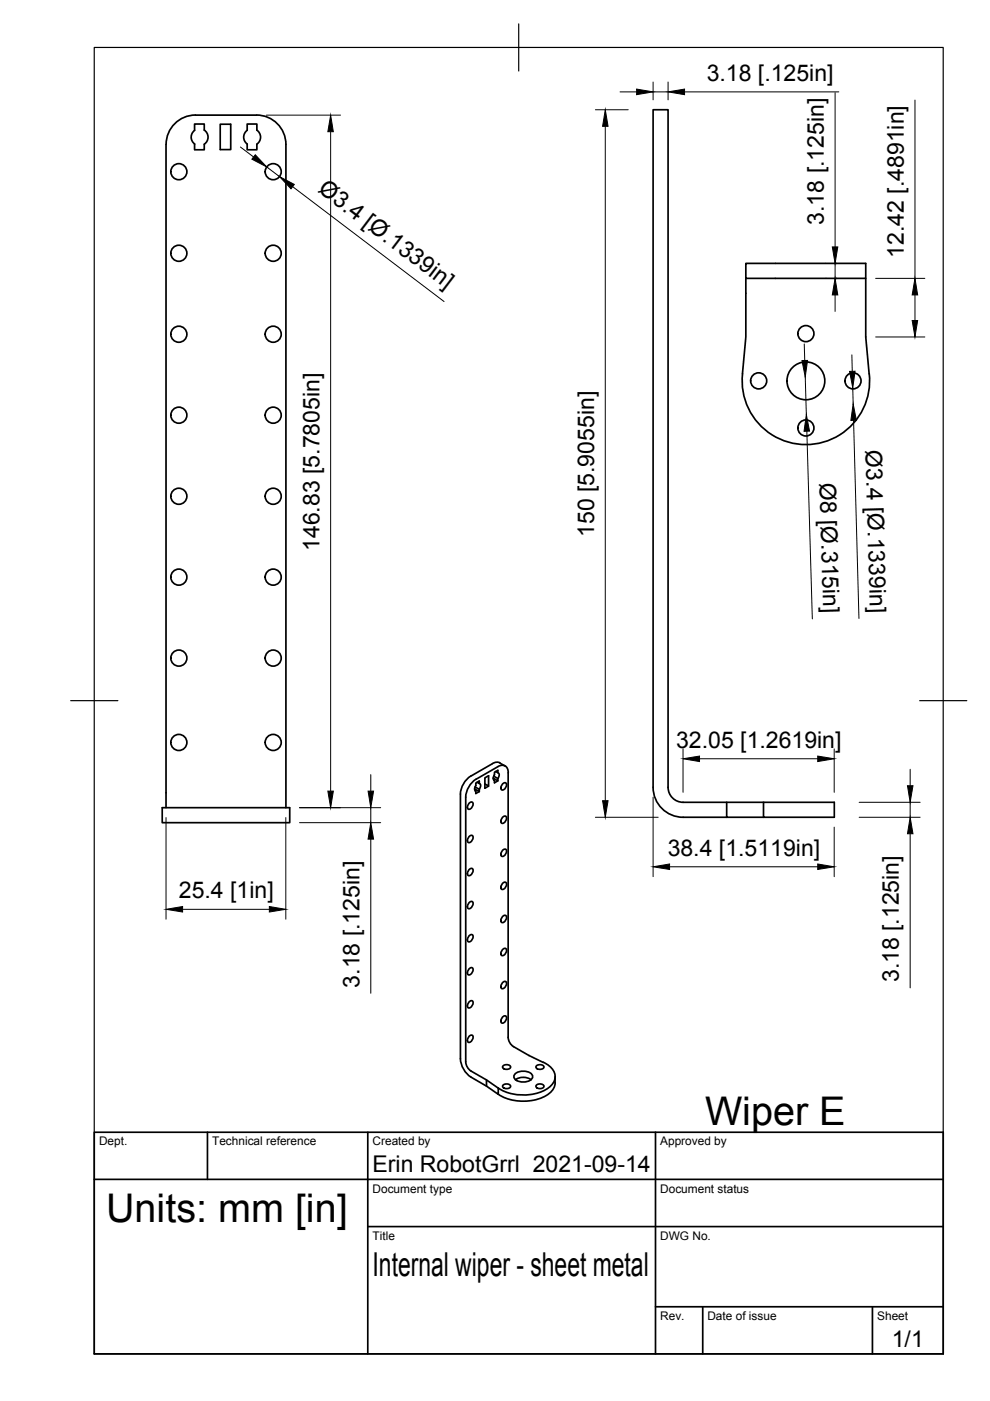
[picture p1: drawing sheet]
<svg xmlns="http://www.w3.org/2000/svg" width="210mm" height="297mm" viewBox="0 0 210 297" stroke-linecap="round" stroke-linejoin="round" font-family="sans-serif">
<!-- layer: Visible -->
<g fill="none" stroke="#000" stroke-width=".36">
<path d="M41.3 27.6a1.79 1.79 0 0 0 0 2.9M41.4 24.4h13M41.5 24.4a6.2 6.2 0 0 0-6.3 6.2v140.6M43.3 27.6v-1.3h-2v1.3M43.3 27.6a1.79 1.79 0 0 1 0 3v1.2h-2v-1.2M46.7 26.3h2.2v5.4h-2.2zM54.4 24.4a6.2 6.2 0 0 1 6.2 6.2v140.6M54.5 27.6v-1.3h-2.1v1.3a1.81 1.81 0 0 0 0 2.9v1.3h2.1v-1.2a1.8 1.8 0 0 0-.1-3M158.1 55.8h25.5v3.2h-25.5zM158.1 59v2.7a109.9 109.9 0 0 1-.7 18.8 13.5 13.5 0 0 0 14.1 13.7 13.5 13.5 0 0 0 12.8-14.9l-.7-7.9v-12.4M34.4 171.2h27v3.2h-27zM99.5 177.4l.6-.3a.99 .99 0 0 1-.8 1.5 .86 .86 0 0 1 .2-1.2z"/>
<path d="M99.5 170.3l.6-.2a.99 .99 0 0 1-.8 1.5 .86 .86 0 0 1 .2-1.3zM99.8 164.5a4.9 4.9 0 0 0-2.2 3.9v56.1a5 5 0 0 0 2.3 3.9M100.6 167.3l1 .5v-.4M100.7 167.7l.2 .1v.4l.7-.4M100.7 166.8l.9 .6M100.9 166.5l-.3 .8 .3 .4M100.9 165.2l4.6-2.7a1.35 1.35 0 0 1 1.6-.1 1.35 1.35 0 0 1 .7 1.4l-.1 56.1M100.9 165.2a4.9 4.9 0 0 0-2.2 3.8v56.1a2.52 2.52 0 0 0 1.2 2l3.2 1.9 2.5 1.7M101.2 165.9l.4 .2v-.5l-.7 .4v.5M101.6 166.1a.77 .77 0 0 1 0 1.2M102.8 166.2l.8 .5v-2.2l-.8 .4v2.2l.8-.4M104.4 161.9l-4.6 2.7"/>
<path d="M104.7 164.6l.9 .5v.5l-1-.6M104.7 165.4l.1 .1v.5l.8-.4M105.1 163.6l.5 .2v-.5l-.8 .4v.6l-.2 .7 .2 .5M105.6 163.8a.77 .77 0 0 1 0 1.3M106 161.8l1.1 .6M106 161.7a1.57 1.57 0 0 0-1.6 .2M106.6 166.2l.6-.2a.99 .99 0 0 1-.8 1.5 .86 .86 0 0 1 .2-1.3zM106.6 173.3l.6-.2a.99 .99 0 0 1-.8 1.4 .86 .86 0 0 1 .2-1.2zM154.1 170.1v3.2h7.8M161.9 170.1v3.2h15v-3.2h-32.1a3.2 3.2 0 0 1-3.2-3.2v-143.6h-3.1v143.6a6.4 6.4 0 0 0 6.3 6.4h9.3M99.5 191.4l.6-.2a.99 .99 0 0 1-.8 1.4 .86 .86 0 0 1 .2-1.2zM99.5 198.4l.6-.2a.99 .99 0 0 1-.8 1.5 .86 .86 0 0 1 .2-1.3z"/>
<path d="M99.5 184.4l.6-.3a.99 .99 0 0 1-.8 1.5 .86 .86 0 0 1 .2-1.2zM106.6 194.3l.6-.2a.99 .99 0 0 1-.8 1.5 .86 .86 0 0 1 .2-1.3zM106.6 187.3l.6-.2a.99 .99 0 0 1-.8 1.5 .86 .86 0 0 1 .2-1.3zM106.6 180.3l.6-.2a.99 .99 0 0 1-.8 1.4 .86 .86 0 0 1 .2-1.2zM99.5 219.7l.6-.2a.99 .99 0 0 1-.8 1.5 .86 .86 0 0 1 .2-1.3zM99.5 212.4l.6-.2a.99 .99 0 0 1-.8 1.5 .86 .86 0 0 1 .2-1.3zM99.5 205.4l.6-.2a.99 .99 0 0 1-.8 1.5 .86 .86 0 0 1 .2-1.3zM106.6 215.6l.6-.2a.99 .99 0 0 1-.8 1.5 .86 .86 0 0 1 .2-1.3zM106.6 201.3l.6-.2a.99 .99 0 0 1-.8 1.5 .86 .86 0 0 1 .2-1.3zM106.6 208.3l.6-.2a.99 .99 0 0 1-.8 1.5 .86 .86 0 0 1 .2-1.3zM107.7 219.9a2.49 2.49 0 0 0 1.2 2l3.2 1.9 3 1.4M99.9 228.4l3.2 1.9"/>
<path d="M103.1 229v1.3l2.5 1.7v-1.3M106.6 230.1l.8-.3a.62 .62 0 0 1 .8 .7l-.8 .3a.62 .62 0 0 1-.8-.7zM106.6 226l.8-.3a.62 .62 0 0 1 .8 .7l-.8 .3a.62 .62 0 0 1-.8-.7zM109.2 227.7a2.63 2.63 0 0 1 3.7 .4 1.63 1.63 0 0 1-2 1.3 1.63 1.63 0 0 1-1.9-1.3zM109.3 228.9a2.96 2.96 0 0 1 3.3 0M113.7 226l.8-.3a.62 .62 0 0 1 .8 .7l-.8 .3a.62 .62 0 0 1-.8-.7zM113.7 230.1l.8-.3a.62 .62 0 0 1 .8 .7l-.8 .3a.62 .62 0 0 1-.8-.7zM115.2 225.2a3.6 3.6 0 0 1 2.5 3.4 5 5 0 0 1-4.3 3.3 10.2 10.2 0 0 1-7.7-1.2M117.7 228.3v1.3M117.7 229.6a3.8 3.8 0 0 1-2.7 3.1 10.5 10.5 0 0 1-9.3-.7"/>
<circle cx="37.9" cy="36.4" r="1.7"/>
<circle cx="57.9" cy="36.4" r="1.7"/>
<circle cx="37.9" cy="53.7" r="1.7"/>
<circle cx="57.9" cy="53.7" r="1.7"/>
<circle cx="37.9" cy="70.9" r="1.7"/>
<circle cx="57.9" cy="70.9" r="1.7"/>
<circle cx="170.9" cy="70.7" r="1.7"/>
<circle cx="37.9" cy="88" r="1.7"/>
<circle cx="57.9" cy="88" r="1.7"/>
<circle cx="160.9" cy="80.7" r="1.7"/>
<circle cx="170.9" cy="90.7" r="1.7"/>
<circle cx="170.9" cy="80.7" r="4"/>
<circle cx="180.9" cy="80.7" r="1.7"/>
<circle cx="37.9" cy="105.2" r="1.7"/>
<circle cx="57.9" cy="105.2" r="1.7"/>
<circle cx="37.9" cy="122.4" r="1.7"/>
<circle cx="37.9" cy="139.5" r="1.7"/>
<circle cx="57.9" cy="122.4" r="1.7"/>
<circle cx="57.9" cy="139.5" r="1.7"/>
<circle cx="37.9" cy="157.4" r="1.7"/>
<circle cx="57.9" cy="157.4" r="1.7"/>
</g>
<!-- layer: TitleBlock -->
<path d="M20 240.1h180v46.9h-180zM20 250h180M44 240.1v9.9M78 240.1v46.9M139 240.1v46.9M78 260.1h122M139 277.1h61M149 277.1v9.9M185 277.1v9.9" fill="none" stroke="#000" stroke-width=".36"/>
<!-- layer: Dimensions -->
<g fill="none" stroke="#000" stroke-width=".21">
<path d="M131.5 19.5h3.5M138.5 17.4v3.8M138.5 19.5h3.1M141.6 17.4v3.8M145.1 19.5h32.7M177.1 19.6v32.8M51 31.2l2.8 2.1M56.5 24.4h15.7M56.6 35.4l2.7 2.1M62 39.6l32.1 24.3M70.1 27.9v139.8M126.2 23.3h7"/>
<path d="M128.3 26.8v143M194 21.2v37.8M175 59h.2M175 55.8h.2M177.1 55.8v3.2M185.7 59h10.4M170.5 72.9l.1 3.5M170.7 79.9l.3 8M177.1 62.5v3.5M180.6 75.2l.1 3.5M185.7 71.4h10.4M194 62.5v5.5"/>
<path d="M171.1 91.4l1.1 39.8M180.8 82.2l.1 3.4M181 89.1l1.1 42M144.8 158.8v9.2M176.9 158.8v9.2M35.2 173.3v21.6M60.6 173.3v21.6M63.5 171.2h17.2M63.5 174.4h17.2M78.6 164.2v3.5M78.6 171.2v3.2M78.6 177.9v32.7"/>
<path d="M126.2 173.3h13.4M138.5 169v16.9M148.3 160.9h25.1M176.9 175.4v10.5M182.2 173.3h12.9M182.2 170.1h12.9M193 163.1v3.5M193 170.1v3.2M193 176.8v32.7M38.7 192.8h18.4M142 183.8h31.4"/>
</g>
<g fill="#000" stroke="#000" stroke-width=".21">
<path d="M135 18.9l3.5 .6-3.5 .6zM141.6 19.5l3.5-.6v1.2zM54.1 32.8l2.5 2.6-3.2-1.7zM59.3 37.5l3.1 1.6-.7 .9zM70.1 24.4l.6 3.5h-1.2zM128.3 23.3l.6 3.5h-1.1zM176.5 52.4h1.1l-.5 3.4zM170 76.4h1.2l-.5 3.5zM177.1 59l.5 3.5h-1.1zM180.1 78.7h1.2l-.5 3.5zM193.4 68h1.2l-.6 3.4zM194 59l.6 3.5h-1.2z"/>
<path d="M171 87.9l.6 3.5h-1.1zM180.9 85.6l.7 3.5h-1.2zM69.5 167.7h1.2l-.6 3.5zM78 167.7h1.2l-.6 3.5zM78.6 174.4l.6 3.5h-1.2zM127.8 169.8h1.1l-.6 3.5zM144.8 160.9l3.5-.6v1.2zM173.4 160.3l3.5 .6-3.5 .6zM192.4 166.6h1.2l-.6 3.5zM193 173.3l.6 3.5h-1.2zM35.2 192.8l3.5-.6v1.2zM57.1 192.2l3.5 .6-3.5 .6z"/>
<path d="M138.5 183.8l3.5-.6v1.1zM173.4 183.2l3.5 .6-3.5 .5z"/>
</g>
<!-- layer: Border -->
<path d="M20 10.1h180v276.9h-180zM110 5.1v10M15 148.6h10M195 148.6h10" fill="none" stroke="#000" stroke-width=".25"/>
<g font-size="8.4">
<text x="149.5" y="238.6">Wiper E</text>
<text x="22.5" y="259.1">Units: mm [in]</text>
</g>
<text font-size="7" x="79" y="270.6">Internal wiper - sheet metal</text>
<g font-size="4.9">
<text x="149.8" y="17.1">3.18 [.125in]</text>
<text x="67.2" y="40.5" transform="rotate(37 67.2 40.5)">Ø3.4 [Ø.1339in]</text>
<text x="174.7" y="47.7" transform="rotate(-90 174.7 47.7)">3.18 [.125in]</text>
<text x="191.6" y="54.7" transform="rotate(-90 191.6 54.7)">12.42 [.4891in]</text>
<text x="183.5" y="95.5" transform="rotate(88 183.5 95.5)">Ø3.4 [Ø.1339in]</text>
<text x="173.8" y="102.4" transform="rotate(88 173.8 102.4)">Ø8 [Ø.315in]</text>
<text x="126" y="113.9" transform="rotate(-90 126 113.9)">150 [5.9055in]</text>
<text x="67.7" y="116.8" transform="rotate(-90 67.7 116.8)">146.83 [5.7805in]</text>
<text x="143.4" y="158.5">32.05 [1.2619in]</text>
<text x="141.6" y="181.4">38.4 [1.5119in]</text>
<text x="37.9" y="190.4">25.4 [1in]</text>
<text x="76.2" y="209.4" transform="rotate(-90 76.2 209.4)">3.18 [.125in]</text>
<text x="190.6" y="208.3" transform="rotate(-90 190.6 208.3)">3.18 [.125in]</text>
<text x="79" y="248.5">Erin RobotGrrl 2021-09-14</text>
<text x="189.1" y="285.7">1/1</text>
</g>
<g font-size="2.5">
<text x="21" y="242.9">Dept.</text>
<text x="45" y="242.9">Technical reference</text>
<text x="79" y="242.9">Created by</text>
<text x="140" y="242.9">Approved by</text>
<text x="79" y="252.8">Document type</text>
<text x="140" y="252.8">Document status</text>
<text x="79" y="262.9">Title</text>
<text x="140" y="262.9">DWG No.</text>
<text x="140" y="279.9">Rev.</text>
<text x="150" y="279.9">Date of issue</text>
<text x="186" y="279.9">Sheet</text>
</g>
</svg>
